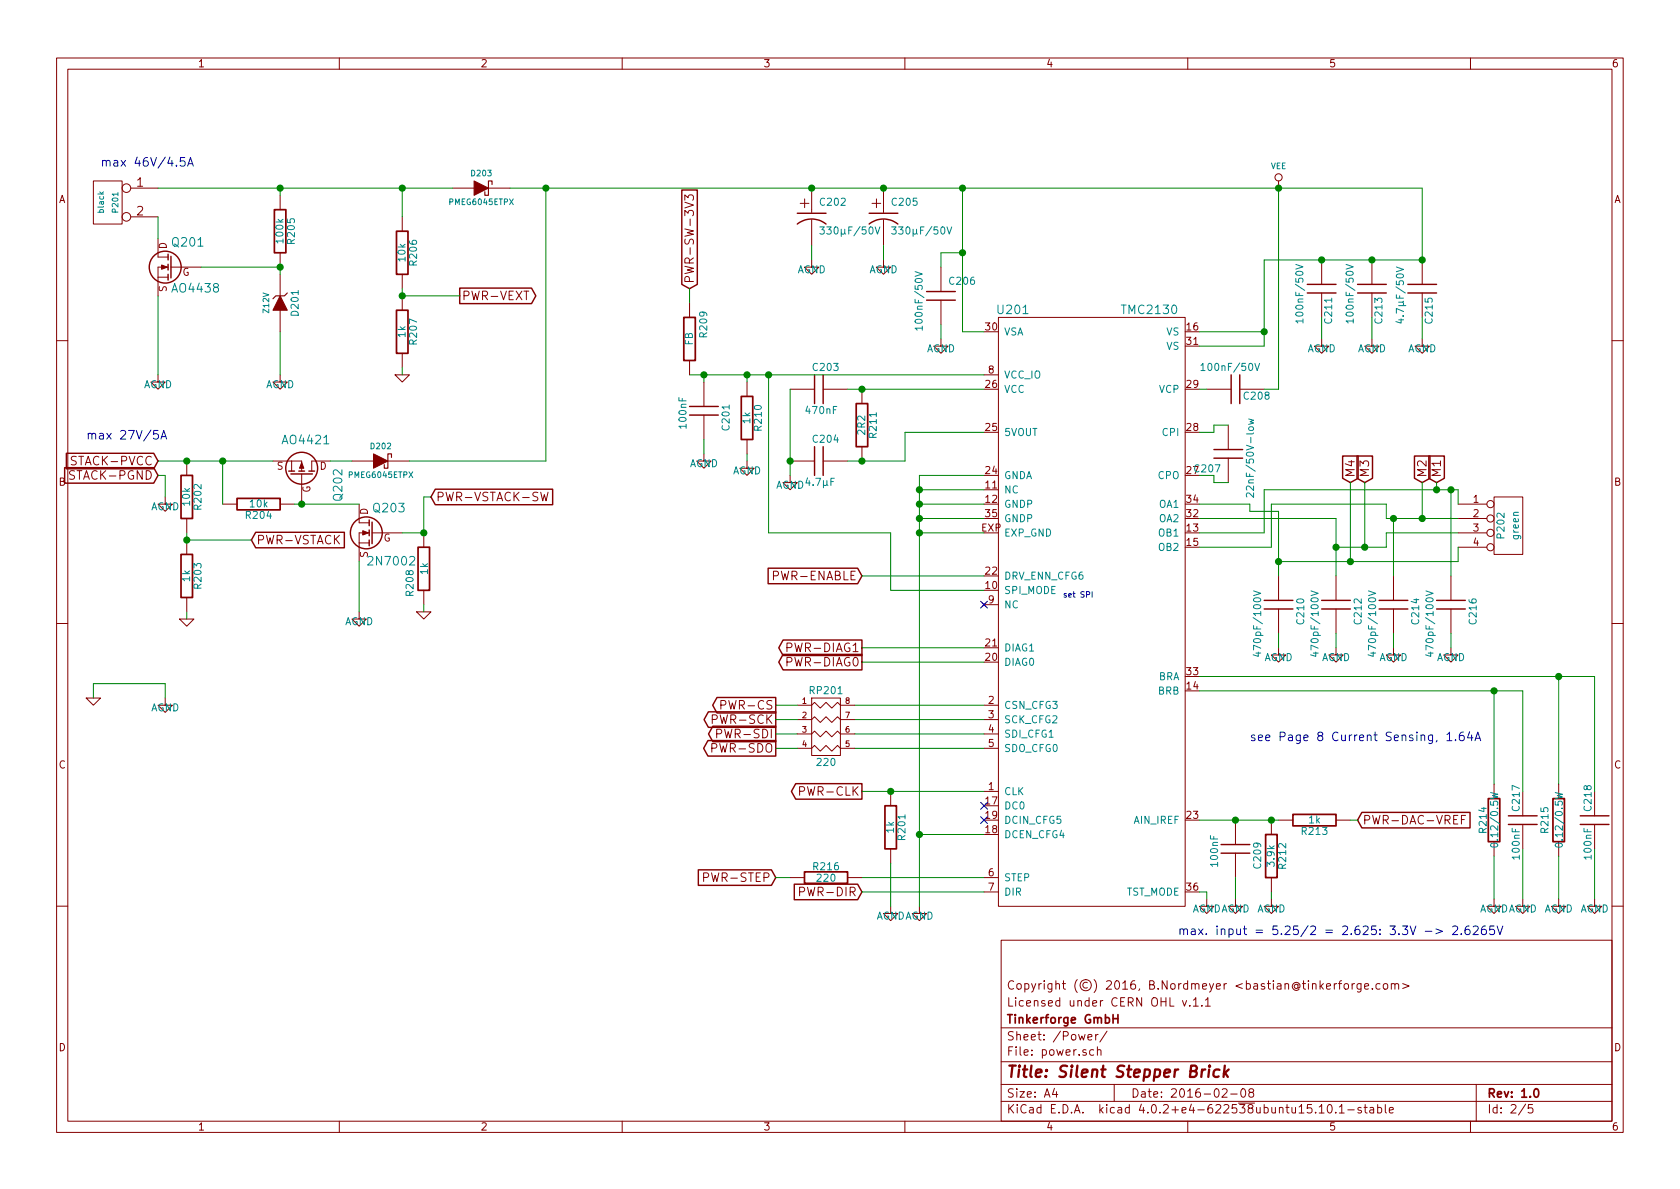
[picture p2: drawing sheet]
EESchema Schematic File Version 2
LIBS:tinkerforge
LIBS:power
LIBS:device
LIBS:transistors
LIBS:conn
LIBS:linear
LIBS:regul
LIBS:74xx
LIBS:cmos4000
LIBS:adc-dac
LIBS:memory
LIBS:xilinx
LIBS:microcontrollers
LIBS:dsp
LIBS:microchip
LIBS:analog_switches
LIBS:motorola
LIBS:texas
LIBS:intel
LIBS:audio
LIBS:interface
LIBS:digital-audio
LIBS:philips
LIBS:display
LIBS:cypress
LIBS:siliconi
LIBS:opto
LIBS:atmel
LIBS:contrib
LIBS:valves
LIBS:stepper-cache
EELAYER 25 0
EELAYER END
$Descr A4 11693 8268
encoding utf-8
Sheet 2 5
Title "Silent Stepper Brick"
Date "2016-02-08"
Rev "1.0"
Comp "Tinkerforge GmbH"
Comment1 "Licensed under CERN OHL v.1.1"
Comment2 "Copyright (©) 2016, B.Nordmeyer <bastian@tinkerforge.com>"
Comment3 ""
Comment4 ""
$EndDescr
$Comp
L GND #PWR012
U 1 1
P 2950 4250
F 0 "#PWR012" H 2950 4250 30  0001 C CNN
F 1 "GND" H 2950 4180 30  0001 C CNN
F 2 "" H 2950 4250 60  0001 C CNN
F 3 "" H 2950 4250 60  0001 C CNN
	1    2950 4250
	1    0    0    -1  
$EndComp
$Comp
L R R208
U 1 1
P 2950 3950
F 0 "R208" V 3050 4050 50  0000 C CNN
F 1 "1k" V 2950 3950 50  0000 C CNN
F 2 "kicad-libraries:0402E" H 2950 3950 60  0001 C CNN
F 3 "" H 2950 3950 60  0001 C CNN
	1    2950 3950
	-1   0    0    1   
$EndComp
$Comp
L AGND #PWR013
U 1 1
P 2500 4250
F 0 "#PWR013" H 2500 4250 40  0001 C CNN
F 1 "AGND" H 2500 4180 50  0000 C CNN
F 2 "" H 2500 4250 60  0001 C CNN
F 3 "" H 2500 4250 60  0001 C CNN
	1    2500 4250
	1    0    0    -1  
$EndComp
$Comp
L MOSFET_N_CH Q203
U 1 1
P 2600 3700
F 0 "Q203" H 2610 3870 60  0000 R CNN
F 1 "2N7002" H 2650 3500 60  0000 R CNN
F 2 "kicad-libraries:SOT23GDS" H 2600 3700 60  0001 C CNN
F 3 "" H 2600 3700 60  0001 C CNN
	1    2600 3700
	-1   0    0    -1  
$EndComp
$Comp
L AGND #PWR014
U 1 1
P 1950 2600
F 0 "#PWR014" H 1950 2600 40  0001 C CNN
F 1 "AGND" H 1950 2530 50  0000 C CNN
F 2 "" H 1950 2600 60  0001 C CNN
F 3 "" H 1950 2600 60  0001 C CNN
	1    1950 2600
	1    0    0    -1  
$EndComp
$Comp
L ZENER D201
U 1 1
P 1950 2100
F 0 "D201" H 1950 2200 50  0000 C CNN
F 1 "Z12V" H 1950 2000 40  0000 C CNN
F 2 "kicad-libraries:SOD-123" H 1950 2100 60  0001 C CNN
F 3 "" H 1950 2100 60  0001 C CNN
	1    1950 2100
	0    1    1    0   
$EndComp
$Comp
L R R205
U 1 1
P 1950 1600
F 0 "R205" V 2030 1600 50  0000 C CNN
F 1 "100k" V 1950 1600 50  0000 C CNN
F 2 "kicad-libraries:0402E" H 1950 1600 60  0001 C CNN
F 3 "" H 1950 1600 60  0001 C CNN
	1    1950 1600
	1    0    0    -1  
$EndComp
$Comp
L DIODESCH D203
U 1 1
P 3350 1300
F 0 "D203" H 3350 1400 40  0000 C CNN
F 1 "PMEG6045ETPX" H 3350 1200 40  0000 C CNN
F 2 "kicad-libraries:SOD-128" H 3350 1300 60  0001 C CNN
F 3 "" H 3350 1300 60  0001 C CNN
	1    3350 1300
	1    0    0    -1  
$EndComp
$Comp
L MOSFET_N_CH Q201
U 1 1
P 1200 1850
F 0 "Q201" H 1210 2020 60  0000 R CNN
F 1 "AO4438" H 1210 1700 60  0000 R CNN
F 2 "kicad-libraries:SOIC-8-MOSFET" H 1200 1850 60  0001 C CNN
F 3 "" H 1200 1850 60  0001 C CNN
	1    1200 1850
	-1   0    0    -1  
$EndComp
Text Notes 700  1150 0    60   ~ 0
max 46V/4.5A
Text Notes 600  3050 0    60   ~ 0
max 27V/5A
Text GLabel 6000 6200 0    60   Input ~ 0
PWR-DIR
Text GLabel 5400 6100 0    60   Input ~ 0
PWR-STEP
Text GLabel 6000 4000 0    60   Input ~ 0
PWR-ENABLE
$Comp
L AGND #PWR015
U 1 1
P 6150 1800
F 0 "#PWR015" H 6150 1800 40  0001 C CNN
F 1 "AGND" H 6150 1730 50  0000 C CNN
F 2 "" H 6150 1800 60  0001 C CNN
F 3 "" H 6150 1800 60  0001 C CNN
	1    6150 1800
	1    0    0    -1  
$EndComp
$Comp
L CP1 C205
U 1 1
P 6150 1500
F 0 "C205" H 6200 1600 50  0000 L CNN
F 1 "330µF/50V" H 6200 1400 50  0000 L CNN
F 2 "kicad-libraries:ELKO_103" H 6150 1500 60  0001 C CNN
F 3 "" H 6150 1500 60  0001 C CNN
	1    6150 1500
	1    0    0    -1  
$EndComp
$Comp
L CP1 C202
U 1 1
P 5650 1500
F 0 "C202" H 5700 1600 50  0000 L CNN
F 1 "330µF/50V" H 5700 1400 50  0000 L CNN
F 2 "kicad-libraries:ELKO_103" H 5650 1500 60  0001 C CNN
F 3 "" H 5650 1500 60  0001 C CNN
	1    5650 1500
	1    0    0    -1  
$EndComp
$Comp
L AGND #PWR016
U 1 1
P 5650 1800
F 0 "#PWR016" H 5650 1800 40  0001 C CNN
F 1 "AGND" H 5650 1730 50  0000 C CNN
F 2 "" H 5650 1800 60  0001 C CNN
F 3 "" H 5650 1800 60  0001 C CNN
	1    5650 1800
	1    0    0    -1  
$EndComp
$Comp
L GND #PWR017
U 1 1
P 650 4850
F 0 "#PWR017" H 650 4850 30  0001 C CNN
F 1 "GND" H 650 4780 30  0001 C CNN
F 2 "" H 650 4850 60  0001 C CNN
F 3 "" H 650 4850 60  0001 C CNN
	1    650  4850
	1    0    0    -1  
$EndComp
$Comp
L AGND #PWR018
U 1 1
P 1150 4850
F 0 "#PWR018" H 1150 4850 40  0001 C CNN
F 1 "AGND" H 1150 4780 50  0000 C CNN
F 2 "" H 1150 4850 60  0001 C CNN
F 3 "" H 1150 4850 60  0001 C CNN
	1    1150 4850
	1    0    0    -1  
$EndComp
$Comp
L DIODESCH D202
U 1 1
P 2650 3200
F 0 "D202" H 2650 3300 40  0000 C CNN
F 1 "PMEG6045ETPX" H 2650 3100 40  0000 C CNN
F 2 "kicad-libraries:SOD-128" H 2650 3200 60  0001 C CNN
F 3 "" H 2650 3200 60  0001 C CNN
	1    2650 3200
	1    0    0    -1  
$EndComp
Text GLabel 3000 3450 2    60   Input ~ 0
PWR-VSTACK-SW
Text GLabel 1750 3750 2    60   Input ~ 0
PWR-VSTACK
$Comp
L R R204
U 1 1
P 1800 3500
F 0 "R204" V 1880 3500 50  0000 C CNN
F 1 "10k" V 1800 3500 50  0000 C CNN
F 2 "kicad-libraries:0402E" H 1800 3500 60  0001 C CNN
F 3 "" H 1800 3500 60  0001 C CNN
	1    1800 3500
	0    1    1    0   
$EndComp
$Comp
L MOSFET_P_CH Q202
U 1 1
P 2100 3300
F 0 "Q202" H 2150 3550 60  0000 R CNN
F 1 "AO4421" V 2350 3500 60  0000 R CNN
F 2 "kicad-libraries:SOIC-8-MOSFET" H 2100 3300 60  0001 C CNN
F 3 "" H 2100 3300 60  0001 C CNN
	1    2100 3300
	0    1    -1   0   
$EndComp
$Comp
L GND #PWR019
U 1 1
P 1300 4300
F 0 "#PWR019" H 1300 4300 30  0001 C CNN
F 1 "GND" H 1300 4230 30  0001 C CNN
F 2 "" H 1300 4300 60  0001 C CNN
F 3 "" H 1300 4300 60  0001 C CNN
	1    1300 4300
	1    0    0    -1  
$EndComp
$Comp
L R R203
U 1 1
P 1300 4000
F 0 "R203" V 1380 4000 50  0000 C CNN
F 1 "1k" V 1300 4000 50  0000 C CNN
F 2 "kicad-libraries:0402E" H 1300 4000 60  0001 C CNN
F 3 "" H 1300 4000 60  0001 C CNN
	1    1300 4000
	1    0    0    -1  
$EndComp
$Comp
L R R202
U 1 1
P 1300 3450
F 0 "R202" V 1380 3450 50  0000 C CNN
F 1 "10k" V 1300 3450 50  0000 C CNN
F 2 "kicad-libraries:0402E" H 1300 3450 60  0001 C CNN
F 3 "" H 1300 3450 60  0001 C CNN
	1    1300 3450
	1    0    0    -1  
$EndComp
$Comp
L AGND #PWR020
U 1 1
P 1150 3450
F 0 "#PWR020" H 1150 3450 40  0001 C CNN
F 1 "AGND" H 1150 3380 50  0000 C CNN
F 2 "" H 1150 3450 60  0001 C CNN
F 3 "" H 1150 3450 60  0001 C CNN
	1    1150 3450
	1    0    0    -1  
$EndComp
Text GLabel 1100 3300 0    60   Input ~ 0
STACK-PGND
Text GLabel 1100 3200 0    60   Input ~ 0
STACK-PVCC
Text GLabel 3200 2050 2    60   Output ~ 0
PWR-VEXT
$Comp
L GND #PWR021
U 1 1
P 2800 2600
F 0 "#PWR021" H 2800 2600 30  0001 C CNN
F 1 "GND" H 2800 2530 30  0001 C CNN
F 2 "" H 2800 2600 60  0001 C CNN
F 3 "" H 2800 2600 60  0001 C CNN
	1    2800 2600
	1    0    0    -1  
$EndComp
$Comp
L R R207
U 1 1
P 2800 2300
F 0 "R207" V 2880 2300 50  0000 C CNN
F 1 "1k" V 2800 2300 50  0000 C CNN
F 2 "kicad-libraries:0402E" H 2800 2300 60  0001 C CNN
F 3 "" H 2800 2300 60  0001 C CNN
	1    2800 2300
	1    0    0    -1  
$EndComp
$Comp
L R R206
U 1 1
P 2800 1750
F 0 "R206" V 2880 1750 50  0000 C CNN
F 1 "10k" V 2800 1750 50  0000 C CNN
F 2 "kicad-libraries:0402E" H 2800 1750 60  0001 C CNN
F 3 "" H 2800 1750 60  0001 C CNN
	1    2800 1750
	1    0    0    -1  
$EndComp
$Comp
L AGND #PWR022
U 1 1
P 1100 2600
F 0 "#PWR022" H 1100 2600 40  0001 C CNN
F 1 "AGND" H 1100 2530 50  0000 C CNN
F 2 "" H 1100 2600 60  0001 C CNN
F 3 "" H 1100 2600 60  0001 C CNN
	1    1100 2600
	1    0    0    -1  
$EndComp
$Comp
L CONN_2 P201
U 1 1
P 750 1400
F 0 "P201" V 700 1400 40  0000 C CNN
F 1 "black" V 800 1400 40  0000 C CNN
F 2 "kicad-libraries:OQ_2P" H 750 1400 60  0001 C CNN
F 3 "" H 750 1400 60  0001 C CNN
	1    750  1400
	-1   0    0    -1  
$EndComp
Text GLabel 9450 5700 2    60   Input ~ 0
PWR-DAC-VREF
$Comp
L CONN_4 P202
U 1 1
P 10500 3650
F 0 "P202" V 10450 3650 50  0000 C CNN
F 1 "green" V 10550 3650 50  0000 C CNN
F 2 "kicad-libraries:OQ_4P" H 10500 3650 60  0001 C CNN
F 3 "" H 10500 3650 60  0001 C CNN
	1    10500 3650
	1    0    0    -1  
$EndComp
$Comp
L TMC2130 U201
U 1 1
P 7600 4250
F 0 "U201" H 7050 6350 60  0000 C CNN
F 1 "TMC2130" H 8000 6350 60  0000 C CNN
F 2 "kicad-libraries:QFN36_5X6" H 7600 4550 60  0001 C CNN
F 3 "" H 7600 4550 60  0000 C CNN
	1    7600 4250
	1    0    0    -1  
$EndComp
$Comp
L C C206
U 1 1
P 6550 2050
F 0 "C206" H 6600 2150 50  0000 L CNN
F 1 "100nF/50V" V 6400 1800 50  0000 L CNN
F 2 "kicad-libraries:0603E" H 6550 2050 60  0001 C CNN
F 3 "" H 6550 2050 60  0000 C CNN
	1    6550 2050
	1    0    0    -1  
$EndComp
$Comp
L AGND #PWR023
U 1 1
P 6550 2350
F 0 "#PWR023" H 6550 2350 40  0001 C CNN
F 1 "AGND" H 6550 2280 50  0000 C CNN
F 2 "" H 6550 2350 60  0001 C CNN
F 3 "" H 6550 2350 60  0001 C CNN
	1    6550 2350
	1    0    0    -1  
$EndComp
$Comp
L C C213
U 1 1
P 9550 2000
F 0 "C213" V 9600 1750 50  0000 L CNN
F 1 "100nF/50V" V 9400 1750 50  0000 L CNN
F 2 "kicad-libraries:0603E" H 9550 2000 60  0001 C CNN
F 3 "" H 9550 2000 60  0000 C CNN
	1    9550 2000
	1    0    0    -1  
$EndComp
$Comp
L C C215
U 1 1
P 9900 2000
F 0 "C215" V 9950 1750 50  0000 L CNN
F 1 "4.7µF/50V" V 9750 1750 50  0000 L CNN
F 2 "kicad-libraries:1206" H 9900 2000 60  0001 C CNN
F 3 "" H 9900 2000 60  0000 C CNN
	1    9900 2000
	1    0    0    -1  
$EndComp
$Comp
L AGND #PWR024
U 1 1
P 9550 2350
F 0 "#PWR024" H 9550 2350 40  0001 C CNN
F 1 "AGND" H 9550 2280 50  0000 C CNN
F 2 "" H 9550 2350 60  0001 C CNN
F 3 "" H 9550 2350 60  0001 C CNN
	1    9550 2350
	1    0    0    -1  
$EndComp
$Comp
L AGND #PWR025
U 1 1
P 9900 2350
F 0 "#PWR025" H 9900 2350 40  0001 C CNN
F 1 "AGND" H 9900 2280 50  0000 C CNN
F 2 "" H 9900 2350 60  0001 C CNN
F 3 "" H 9900 2350 60  0001 C CNN
	1    9900 2350
	1    0    0    -1  
$EndComp
$Comp
L C C208
U 1 1
P 8600 2700
F 0 "C208" V 8650 2750 50  0000 L CNN
F 1 "100nF/50V" V 8450 2450 50  0000 L CNN
F 2 "kicad-libraries:0603E" H 8600 2700 60  0001 C CNN
F 3 "" H 8600 2700 60  0000 C CNN
	1    8600 2700
	0    1    1    0   
$EndComp
$Comp
L C C207
U 1 1
P 8550 3150
F 0 "C207" H 8600 3250 50  0000 L CNN
F 1 "22nF/50V-low" V 8400 2900 50  0000 L CNN
F 2 "kicad-libraries:0603E" H 8550 3150 60  0001 C CNN
F 3 "" H 8550 3150 60  0000 C CNN
	1    8550 3150
	-1   0    0    1   
$EndComp
$Comp
L C C211
U 1 1
P 9200 2000
F 0 "C211" V 9250 1750 50  0000 L CNN
F 1 "100nF/50V" V 9050 1750 50  0000 L CNN
F 2 "kicad-libraries:0603E" H 9200 2000 60  0001 C CNN
F 3 "" H 9200 2000 60  0000 C CNN
	1    9200 2000
	1    0    0    -1  
$EndComp
$Comp
L AGND #PWR026
U 1 1
P 9200 2350
F 0 "#PWR026" H 9200 2350 40  0001 C CNN
F 1 "AGND" H 9200 2280 50  0000 C CNN
F 2 "" H 9200 2350 60  0001 C CNN
F 3 "" H 9200 2350 60  0001 C CNN
	1    9200 2350
	1    0    0    -1  
$EndComp
$Comp
L R R214
U 1 1
P 10400 5700
F 0 "R214" V 10480 5700 50  0000 C CNN
F 1 "0.12/0.5W" V 10400 5700 50  0000 C CNN
F 2 "kicad-libraries:1206" H 10400 5700 60  0001 C CNN
F 3 "" H 10400 5700 60  0001 C CNN
	1    10400 5700
	-1   0    0    1   
$EndComp
$Comp
L R R215
U 1 1
P 10850 5700
F 0 "R215" V 10950 5700 50  0000 C CNN
F 1 "0.12/0.5W" V 10850 5700 50  0000 C CNN
F 2 "kicad-libraries:1206" H 10850 5700 60  0001 C CNN
F 3 "" H 10850 5700 60  0001 C CNN
	1    10850 5700
	-1   0    0    1   
$EndComp
$Comp
L AGND #PWR027
U 1 1
P 10400 6250
F 0 "#PWR027" H 10400 6250 40  0001 C CNN
F 1 "AGND" H 10400 6180 50  0000 C CNN
F 2 "" H 10400 6250 60  0001 C CNN
F 3 "" H 10400 6250 60  0001 C CNN
	1    10400 6250
	1    0    0    -1  
$EndComp
$Comp
L AGND #PWR028
U 1 1
P 10850 6250
F 0 "#PWR028" H 10850 6250 40  0001 C CNN
F 1 "AGND" H 10850 6180 50  0000 C CNN
F 2 "" H 10850 6250 60  0001 C CNN
F 3 "" H 10850 6250 60  0001 C CNN
	1    10850 6250
	1    0    0    -1  
$EndComp
$Comp
L AGND #PWR029
U 1 1
P 8400 6250
F 0 "#PWR029" H 8400 6250 40  0001 C CNN
F 1 "AGND" H 8400 6180 50  0000 C CNN
F 2 "" H 8400 6250 60  0001 C CNN
F 3 "" H 8400 6250 60  0001 C CNN
	1    8400 6250
	1    0    0    -1  
$EndComp
$Comp
L AGND #PWR030
U 1 1
P 6400 6300
F 0 "#PWR030" H 6400 6300 40  0001 C CNN
F 1 "AGND" H 6400 6230 50  0000 C CNN
F 2 "" H 6400 6300 60  0001 C CNN
F 3 "" H 6400 6300 60  0001 C CNN
	1    6400 6300
	1    0    0    -1  
$EndComp
$Comp
L R R211
U 1 1
P 6000 2950
F 0 "R211" V 6080 2950 50  0000 C CNN
F 1 "2R2" V 6000 2950 50  0000 C CNN
F 2 "kicad-libraries:0402E" H 6000 2950 60  0001 C CNN
F 3 "" H 6000 2950 60  0001 C CNN
	1    6000 2950
	1    0    0    -1  
$EndComp
$Comp
L AGND #PWR031
U 1 1
P 5500 3300
F 0 "#PWR031" H 5500 3300 40  0001 C CNN
F 1 "AGND" H 5500 3230 50  0000 C CNN
F 2 "" H 5500 3300 60  0001 C CNN
F 3 "" H 5500 3300 60  0001 C CNN
	1    5500 3300
	1    0    0    -1  
$EndComp
$Comp
L C C204
U 1 1
P 5700 3200
F 0 "C204" V 5550 3150 50  0000 L CNN
F 1 "4.7µF" V 5850 3100 50  0000 L CNN
F 2 "kicad-libraries:0603E" H 5700 3200 60  0001 C CNN
F 3 "" H 5700 3200 60  0000 C CNN
	1    5700 3200
	0    1    1    0   
$EndComp
$Comp
L C C203
U 1 1
P 5700 2700
F 0 "C203" V 5550 2650 50  0000 L CNN
F 1 "470nF" V 5850 2600 50  0000 L CNN
F 2 "kicad-libraries:0402E" H 5700 2700 60  0001 C CNN
F 3 "" H 5700 2700 60  0000 C CNN
	1    5700 2700
	0    1    1    0   
$EndComp
$Comp
L C C201
U 1 1
P 4900 2850
F 0 "C201" V 4750 2800 50  0000 L CNN
F 1 "100nF" V 5050 2750 50  0000 L CNN
F 2 "kicad-libraries:0402E" H 4900 2850 60  0001 C CNN
F 3 "" H 4900 2850 60  0000 C CNN
	1    4900 2850
	-1   0    0    1   
$EndComp
NoConn ~ 6850 4200
Text Notes 8700 5150 0    60   ~ 0
see Page 8 Current Sensing, 1.64A
$Comp
L R R212
U 1 1
P 8850 5950
F 0 "R212" V 8930 5950 50  0000 C CNN
F 1 "3.9k" V 8850 5950 50  0000 C CNN
F 2 "kicad-libraries:0402E" H 8850 5950 60  0001 C CNN
F 3 "" H 8850 5950 60  0001 C CNN
	1    8850 5950
	1    0    0    -1  
$EndComp
$Comp
L C C209
U 1 1
P 8600 5900
F 0 "C209" V 8450 5850 50  0000 L CNN
F 1 "100nF" V 8750 5800 50  0000 L CNN
F 2 "kicad-libraries:0402E" H 8600 5900 60  0001 C CNN
F 3 "" H 8600 5900 60  0000 C CNN
	1    8600 5900
	-1   0    0    1   
$EndComp
$Comp
L AGND #PWR032
U 1 1
P 8600 6250
F 0 "#PWR032" H 8600 6250 40  0001 C CNN
F 1 "AGND" H 8600 6180 50  0000 C CNN
F 2 "" H 8600 6250 60  0001 C CNN
F 3 "" H 8600 6250 60  0001 C CNN
	1    8600 6250
	1    0    0    -1  
$EndComp
$Comp
L AGND #PWR033
U 1 1
P 8850 6250
F 0 "#PWR033" H 8850 6250 40  0001 C CNN
F 1 "AGND" H 8850 6180 50  0000 C CNN
F 2 "" H 8850 6250 60  0001 C CNN
F 3 "" H 8850 6250 60  0001 C CNN
	1    8850 6250
	1    0    0    -1  
$EndComp
$Comp
L R R213
U 1 1
P 9150 5700
F 0 "R213" V 9230 5700 50  0000 C CNN
F 1 "1k" V 9150 5700 50  0000 C CNN
F 2 "kicad-libraries:0402E" H 9150 5700 60  0001 C CNN
F 3 "" H 9150 5700 60  0001 C CNN
	1    9150 5700
	0    1    1    0   
$EndComp
Text GLabel 6000 4500 0    60   Output ~ 0
PWR-DIAG1
Text GLabel 6000 4600 0    60   Output ~ 0
PWR-DIAG0
$Comp
L C C217
U 1 1
P 10600 5700
F 0 "C217" V 10650 5450 50  0000 L CNN
F 1 "100nF" V 10650 5750 50  0000 L CNN
F 2 "kicad-libraries:0402E" H 10600 5700 60  0001 C CNN
F 3 "" H 10600 5700 60  0000 C CNN
	1    10600 5700
	-1   0    0    1   
$EndComp
$Comp
L C C218
U 1 1
P 11100 5700
F 0 "C218" V 11150 5450 50  0000 L CNN
F 1 "100nF" V 11150 5750 50  0000 L CNN
F 2 "kicad-libraries:0402E" H 11100 5700 60  0001 C CNN
F 3 "" H 11100 5700 60  0000 C CNN
	1    11100 5700
	-1   0    0    1   
$EndComp
$Comp
L AGND #PWR034
U 1 1
P 11100 6250
F 0 "#PWR034" H 11100 6250 40  0001 C CNN
F 1 "AGND" H 11100 6180 50  0000 C CNN
F 2 "" H 11100 6250 60  0001 C CNN
F 3 "" H 11100 6250 60  0001 C CNN
	1    11100 6250
	1    0    0    -1  
$EndComp
$Comp
L AGND #PWR035
U 1 1
P 10600 6250
F 0 "#PWR035" H 10600 6250 40  0001 C CNN
F 1 "AGND" H 10600 6180 50  0000 C CNN
F 2 "" H 10600 6250 60  0001 C CNN
F 3 "" H 10600 6250 60  0001 C CNN
	1    10600 6250
	1    0    0    -1  
$EndComp
$Comp
L C C210
U 1 1
P 8900 4200
F 0 "C210" V 8750 4150 50  0000 L CNN
F 1 "470pF/100V" V 9050 4100 50  0000 L CNN
F 2 "kicad-libraries:0603E" H 8900 4200 60  0001 C CNN
F 3 "" H 8900 4200 60  0000 C CNN
	1    8900 4200
	-1   0    0    1   
$EndComp
$Comp
L C C212
U 1 1
P 9300 4200
F 0 "C212" V 9150 4150 50  0000 L CNN
F 1 "470pF/100V" V 9450 4100 50  0000 L CNN
F 2 "kicad-libraries:0603E" H 9300 4200 60  0001 C CNN
F 3 "" H 9300 4200 60  0000 C CNN
	1    9300 4200
	-1   0    0    1   
$EndComp
$Comp
L C C214
U 1 1
P 9700 4200
F 0 "C214" V 9550 4150 50  0000 L CNN
F 1 "470pF/100V" V 9850 4100 50  0000 L CNN
F 2 "kicad-libraries:0603E" H 9700 4200 60  0001 C CNN
F 3 "" H 9700 4200 60  0000 C CNN
	1    9700 4200
	-1   0    0    1   
$EndComp
$Comp
L C C216
U 1 1
P 10100 4200
F 0 "C216" V 9950 4150 50  0000 L CNN
F 1 "470pF/100V" V 10250 4100 50  0000 L CNN
F 2 "kicad-libraries:0603E" H 10100 4200 60  0001 C CNN
F 3 "" H 10100 4200 60  0000 C CNN
	1    10100 4200
	-1   0    0    1   
$EndComp
$Comp
L AGND #PWR036
U 1 1
P 8900 4500
F 0 "#PWR036" H 8900 4500 40  0001 C CNN
F 1 "AGND" H 8900 4430 50  0000 C CNN
F 2 "" H 8900 4500 60  0001 C CNN
F 3 "" H 8900 4500 60  0001 C CNN
	1    8900 4500
	1    0    0    -1  
$EndComp
$Comp
L AGND #PWR037
U 1 1
P 9300 4500
F 0 "#PWR037" H 9300 4500 40  0001 C CNN
F 1 "AGND" H 9300 4430 50  0000 C CNN
F 2 "" H 9300 4500 60  0001 C CNN
F 3 "" H 9300 4500 60  0001 C CNN
	1    9300 4500
	1    0    0    -1  
$EndComp
$Comp
L AGND #PWR038
U 1 1
P 9700 4500
F 0 "#PWR038" H 9700 4500 40  0001 C CNN
F 1 "AGND" H 9700 4430 50  0000 C CNN
F 2 "" H 9700 4500 60  0001 C CNN
F 3 "" H 9700 4500 60  0001 C CNN
	1    9700 4500
	1    0    0    -1  
$EndComp
$Comp
L AGND #PWR039
U 1 1
P 10100 4500
F 0 "#PWR039" H 10100 4500 40  0001 C CNN
F 1 "AGND" H 10100 4430 50  0000 C CNN
F 2 "" H 10100 4500 60  0001 C CNN
F 3 "" H 10100 4500 60  0001 C CNN
	1    10100 4500
	1    0    0    -1  
$EndComp
Text GLabel 6000 5500 0    60   Output ~ 0
PWR-CLK
Text GLabel 5400 5000 0    60   Output ~ 0
PWR-SCK
Text GLabel 5400 5100 0    60   Output ~ 0
PWR-SDI
Text GLabel 5400 5200 0    60   Output ~ 0
PWR-SDO
Text GLabel 10000 3350 1    60   Input ~ 0
M1
Text GLabel 9900 3350 1    60   Input ~ 0
M2
Text GLabel 9500 3350 1    60   Input ~ 0
M3
Text GLabel 9400 3350 1    60   Input ~ 0
M4
$Comp
L VEE #PWR040
U 1 1
P 8900 1300
F 0 "#PWR040" H 8900 1500 40  0001 C CNN
F 1 "VEE" H 8900 1450 40  0000 C CNN
F 2 "" H 8900 1300 60  0000 C CNN
F 3 "" H 8900 1300 60  0000 C CNN
	1    8900 1300
	1    0    0    -1  
$EndComp
$Comp
L AGND #PWR041
U 1 1
P 4900 3150
F 0 "#PWR041" H 4900 3150 40  0001 C CNN
F 1 "AGND" H 4900 3080 50  0000 C CNN
F 2 "" H 4900 3150 60  0001 C CNN
F 3 "" H 4900 3150 60  0001 C CNN
	1    4900 3150
	1    0    0    -1  
$EndComp
Text Notes 8200 6500 0    60   ~ 0
max. input = 5.25/2 = 2.625: 3.3V -> 2.6265V
Wire Wire Line
	3550 1300 9900 1300
Wire Wire Line
	2800 3700 2950 3700
Wire Wire Line
	2950 4250 2950 4200
Connection ~ 1550 3200
Wire Wire Line
	1550 3500 1550 3200
Connection ~ 1950 1850
Wire Wire Line
	1100 2600 1100 2050
Wire Wire Line
	1950 2600 1950 2300
Connection ~ 1950 1300
Wire Wire Line
	1950 1350 1950 1300
Connection ~ 2800 1300
Wire Wire Line
	2800 1500 2800 1300
Connection ~ 6150 1300
Wire Wire Line
	6150 1800 6150 1700
Connection ~ 5650 1300
Wire Wire Line
	2850 3200 3800 3200
Wire Wire Line
	2450 3200 2300 3200
Wire Wire Line
	1150 4850 1150 4750
Wire Wire Line
	1750 3750 1300 3750
Wire Wire Line
	1150 3450 1150 3300
Wire Wire Line
	1150 3300 1100 3300
Connection ~ 2800 2050
Wire Wire Line
	2800 2000 2800 2050
Wire Wire Line
	2800 2600 2800 2550
Wire Wire Line
	1100 1650 1100 1500
Wire Wire Line
	2800 2050 3200 2050
Wire Wire Line
	1300 4300 1300 4250
Wire Wire Line
	1300 3750 1300 3700
Connection ~ 1300 3200
Connection ~ 1300 3750
Wire Wire Line
	650  4850 650  4750
Wire Wire Line
	3800 3200 3800 1300
Connection ~ 3800 1300
Wire Wire Line
	5650 1800 5650 1700
Wire Wire Line
	1100 1300 3150 1300
Wire Wire Line
	1400 1850 1950 1850
Wire Wire Line
	1950 1850 1950 1900
Wire Wire Line
	2500 3500 2050 3500
Connection ~ 2100 3500
Wire Wire Line
	2500 4250 2500 3900
Wire Wire Line
	2950 3700 2950 3450
Wire Wire Line
	2950 3450 3000 3450
Wire Wire Line
	10150 3600 9650 3600
Wire Wire Line
	9650 3600 9650 3500
Wire Wire Line
	10150 3700 9650 3700
Wire Wire Line
	9650 3700 9650 3800
Wire Wire Line
	10150 3800 10150 3900
Wire Wire Line
	10150 3900 8900 3900
Wire Wire Line
	8800 3400 10150 3400
Wire Wire Line
	10150 3400 10150 3500
Wire Wire Line
	8800 2400 8350 2400
Wire Wire Line
	8800 1800 8800 2400
Connection ~ 8800 2300
Wire Wire Line
	6850 2300 6700 2300
Wire Wire Line
	6700 2300 6700 1300
Connection ~ 6700 1300
Wire Wire Line
	6550 2350 6550 2250
Wire Wire Line
	6700 1750 6550 1750
Wire Wire Line
	6550 1750 6550 1850
Connection ~ 6700 1750
Wire Wire Line
	9900 1300 9900 1800
Wire Wire Line
	9900 1800 8800 1800
Wire Wire Line
	8800 2300 8350 2300
Wire Wire Line
	9550 2350 9550 2200
Wire Wire Line
	9900 2350 9900 2200
Connection ~ 9900 1800
Connection ~ 9550 1800
Wire Wire Line
	8350 3000 8450 3000
Wire Wire Line
	8450 3000 8450 2950
Wire Wire Line
	8450 2950 8550 2950
Wire Wire Line
	8550 3350 8450 3350
Wire Wire Line
	8450 3350 8450 3300
Wire Wire Line
	8450 3300 8350 3300
Wire Wire Line
	8800 2700 8900 2700
Wire Wire Line
	8900 2700 8900 1300
Connection ~ 8900 1300
Wire Wire Line
	8350 2700 8400 2700
Wire Wire Line
	9200 2350 9200 2200
Connection ~ 9200 1800
Wire Wire Line
	10400 6250 10400 5950
Wire Wire Line
	10850 6250 10850 5950
Wire Wire Line
	8350 4700 11100 4700
Wire Wire Line
	10850 4700 10850 5450
Wire Wire Line
	8350 4800 10600 4800
Wire Wire Line
	10400 4800 10400 5450
Wire Wire Line
	8350 6200 8400 6200
Wire Wire Line
	8400 6200 8400 6250
Wire Wire Line
	6400 6300 6400 3300
Wire Wire Line
	6400 3300 6850 3300
Wire Wire Line
	6850 3700 6400 3700
Connection ~ 6400 3700
Wire Wire Line
	6850 3600 6400 3600
Connection ~ 6400 3600
Wire Wire Line
	6400 3500 6850 3500
Connection ~ 6400 3500
Wire Wire Line
	6850 3400 6400 3400
Connection ~ 6400 3400
Wire Wire Line
	5900 2700 6850 2700
Connection ~ 6000 2700
Connection ~ 6000 3200
Wire Wire Line
	5500 2700 5500 3300
Connection ~ 5500 3200
Wire Wire Line
	4800 2600 6850 2600
Wire Wire Line
	4900 3150 4900 3050
Connection ~ 8600 5700
Wire Wire Line
	8600 6250 8600 6100
Wire Wire Line
	8850 6250 8850 6200
Wire Wire Line
	8900 5700 8350 5700
Wire Wire Line
	9400 5700 9450 5700
Connection ~ 8850 5700
Wire Wire Line
	11100 6250 11100 5900
Wire Wire Line
	10600 6250 10600 5900
Wire Wire Line
	10100 4500 10100 4400
Wire Wire Line
	9700 4500 9700 4400
Wire Wire Line
	9300 4500 9300 4400
Wire Wire Line
	8900 4500 8900 4400
Connection ~ 8900 3900
Wire Wire Line
	9300 3600 9300 4000
Connection ~ 9300 3800
Wire Wire Line
	9700 4000 9700 3600
Connection ~ 9700 3600
Wire Wire Line
	10100 4000 10100 3400
Connection ~ 10100 3400
Wire Wire Line
	10600 4800 10600 5500
Connection ~ 10400 4800
Wire Wire Line
	11100 4700 11100 5500
Connection ~ 10850 4700
Wire Wire Line
	6000 4000 6850 4000
Wire Wire Line
	6000 4500 6850 4500
Wire Wire Line
	6850 4600 6000 4600
Wire Wire Line
	6850 5000 5950 5000
Wire Wire Line
	5950 5100 6850 5100
Wire Wire Line
	6850 5200 5950 5200
Wire Wire Line
	6850 6100 6000 6100
Wire Wire Line
	6000 6200 6850 6200
Wire Wire Line
	1100 3200 1900 3200
Connection ~ 2950 3700
Wire Wire Line
	9400 3900 9400 3350
Connection ~ 9400 3900
Wire Wire Line
	9500 3350 9500 3800
Connection ~ 9500 3800
Wire Wire Line
	9900 3350 9900 3600
Connection ~ 9900 3600
Wire Wire Line
	10000 3350 10000 3400
Connection ~ 10000 3400
Wire Wire Line
	8900 3550 8900 4000
Wire Wire Line
	9650 3800 9300 3800
Wire Wire Line
	8350 3700 8800 3700
Wire Wire Line
	8800 3700 8800 3400
Wire Wire Line
	9650 3500 8850 3500
Wire Wire Line
	8850 3500 8850 3800
Wire Wire Line
	8850 3800 8350 3800
Wire Wire Line
	9300 3600 8350 3600
Wire Wire Line
	8900 3550 8700 3550
Wire Wire Line
	8700 3550 8700 3500
Wire Wire Line
	8700 3500 8350 3500
Wire Wire Line
	6850 3000 6300 3000
Wire Wire Line
	5900 3200 6300 3200
Wire Wire Line
	6300 3200 6300 3000
Text GLabel 4800 2000 1    60   Input ~ 0
PWR-SW-3V3
$Comp
L R R210
U 1 1
P 5200 2900
F 0 "R210" V 5280 2900 50  0000 C CNN
F 1 "1k" V 5200 2900 50  0000 C CNN
F 2 "kicad-libraries:0402E" H 5200 2900 60  0001 C CNN
F 3 "" H 5200 2900 60  0001 C CNN
	1    5200 2900
	1    0    0    -1  
$EndComp
$Comp
L AGND #PWR042
U 1 1
P 5200 3200
F 0 "#PWR042" H 5200 3200 40  0001 C CNN
F 1 "AGND" H 5200 3130 50  0000 C CNN
F 2 "" H 5200 3200 60  0001 C CNN
F 3 "" H 5200 3200 60  0001 C CNN
	1    5200 3200
	1    0    0    -1  
$EndComp
Wire Wire Line
	4900 2650 4900 2600
Connection ~ 4900 2600
Wire Wire Line
	5200 2650 5200 2600
Connection ~ 5200 2600
Wire Wire Line
	5200 3200 5200 3150
Text GLabel 5400 4900 0    60   Output ~ 0
PWR-CS
Wire Wire Line
	5950 4900 6850 4900
Wire Wire Line
	5350 2600 5350 3700
Wire Wire Line
	5350 3700 6200 3700
Wire Wire Line
	6200 3700 6200 4100
Wire Wire Line
	6200 4100 6850 4100
Connection ~ 5350 2600
Text Notes 7400 4150 0    39   ~ 0
set SPI
Wire Wire Line
	6000 5500 6850 5500
NoConn ~ 6850 5600
NoConn ~ 6850 5700
Wire Wire Line
	6850 5800 6400 5800
Connection ~ 6400 5800
Wire Wire Line
	4800 2100 4800 2000
$Comp
L R R209
U 1 1
P 4800 2350
F 0 "R209" V 4900 2450 50  0000 C CNN
F 1 "FB" V 4800 2350 50  0000 C CNN
F 2 "kicad-libraries:0402E" H 4800 2350 60  0001 C CNN
F 3 "" H 4800 2350 60  0001 C CNN
	1    4800 2350
	1    0    0    -1  
$EndComp
$Comp
L R_PACK4 RP201
U 1 1
P 5750 5250
F 0 "RP201" H 5750 5700 50  0000 C CNN
F 1 "220" H 5750 5200 50  0000 C CNN
F 2 "kicad-libraries:4X0402" H 5750 5250 50  0001 C CNN
F 3 "" H 5750 5250 50  0000 C CNN
	1    5750 5250
	1    0    0    -1  
$EndComp
Wire Wire Line
	5400 4900 5550 4900
Wire Wire Line
	5550 5000 5400 5000
Wire Wire Line
	5400 5100 5550 5100
Wire Wire Line
	5550 5200 5400 5200
$Comp
L R R216
U 1 1
P 5750 6100
F 0 "R216" V 5830 6100 50  0000 C CNN
F 1 "220" V 5750 6100 50  0000 C CNN
F 2 "kicad-libraries:0402E" H 5750 6100 60  0001 C CNN
F 3 "" H 5750 6100 60  0001 C CNN
	1    5750 6100
	0    -1   -1   0   
$EndComp
Wire Wire Line
	5500 6100 5400 6100
Wire Wire Line
	650  4750 1150 4750
$Comp
L R R201
U 1 1
P 6200 5750
F 0 "R201" V 6280 5750 50  0000 C CNN
F 1 "1k" V 6200 5750 50  0000 C CNN
F 2 "kicad-libraries:0402E" H 6200 5750 60  0001 C CNN
F 3 "" H 6200 5750 60  0001 C CNN
	1    6200 5750
	1    0    0    -1  
$EndComp
$Comp
L AGND #PWR043
U 1 1
P 6200 6300
F 0 "#PWR043" H 6200 6300 40  0001 C CNN
F 1 "AGND" H 6200 6230 50  0000 C CNN
F 2 "" H 6200 6300 60  0001 C CNN
F 3 "" H 6200 6300 60  0001 C CNN
	1    6200 6300
	1    0    0    -1  
$EndComp
Wire Wire Line
	6200 6300 6200 6000
Connection ~ 6200 5500
$EndSCHEMATC
